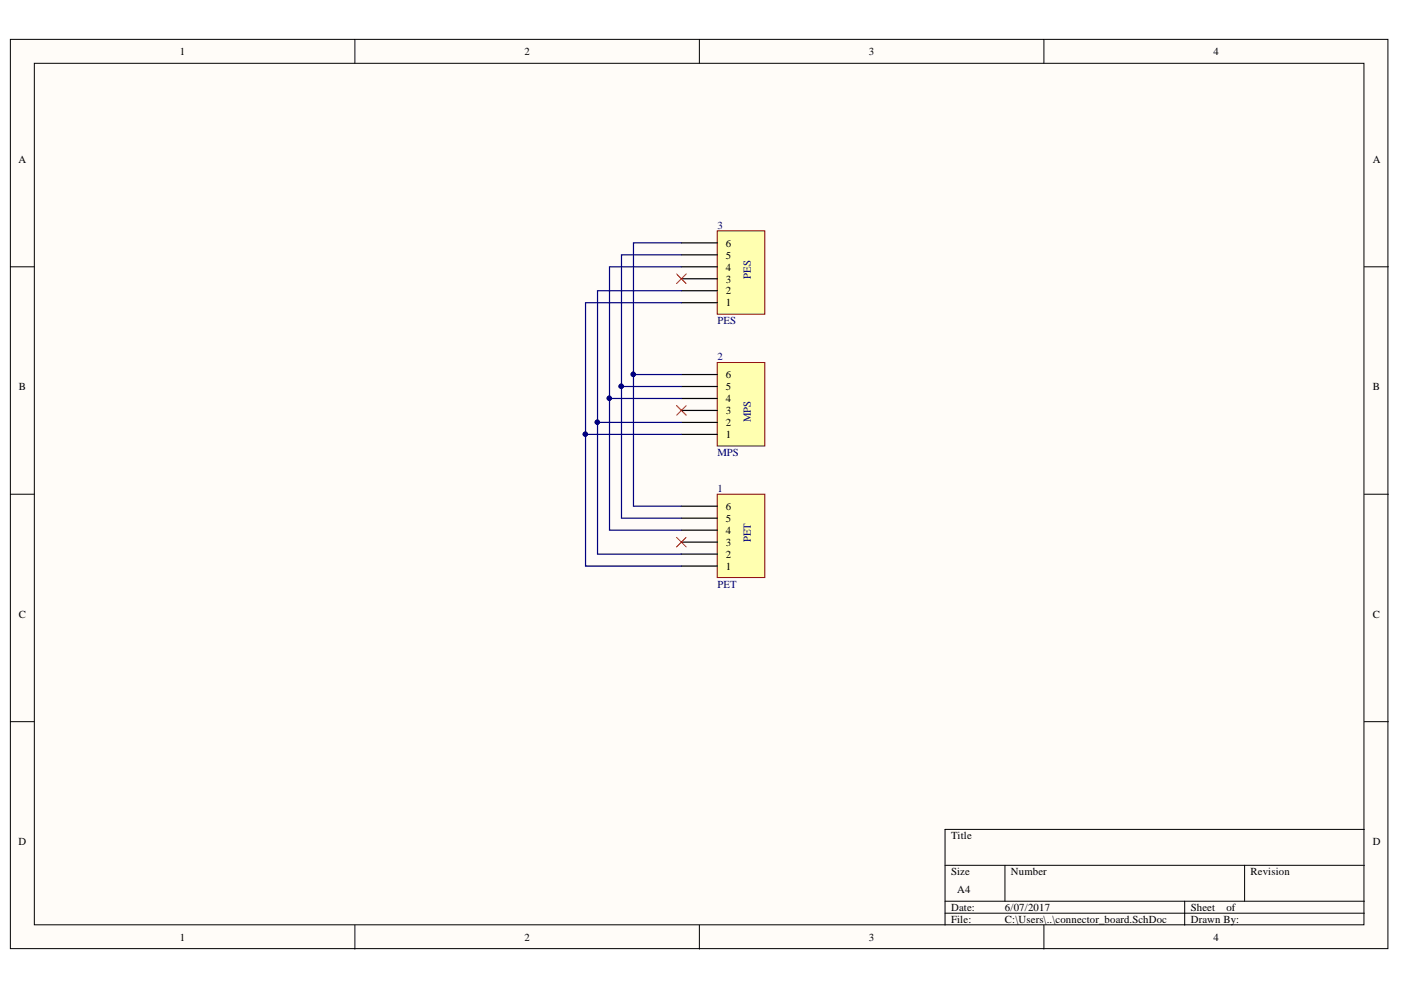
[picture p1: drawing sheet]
<svg xmlns="http://www.w3.org/2000/svg" width="297mm" height="210mm" viewBox="0 0 297 210" stroke-linecap="round" stroke-linejoin="round" font-family="sans-serif">
<g fill="#fffcf8" stroke="#000" stroke-width=".21">
<path d="M2.2 8.3h292.1v192.8h-292.1z"/>
<path d="M7.3 13.4h281.9v182.7h-281.9z"/>
</g>
<g fill="none" stroke="#000" stroke-width=".21">
<path d="M75.2 8.3v5.1M148.3 8.3v5.1M221.3 8.3v5.1M2.2 56.6h5.1M289.3 56.6h5.1M2.2 104.8h5.1M289.3 104.8h5.1M2.2 153h5.1M289.3 153h5.1M289.3 175.9h-88.9v20.3M75.2 196.2v5M148.3 196.2v5"/>
<path d="M200.4 183.5h88.9M200.4 191.1h88.9M200.4 193.6h88.9M213.1 183.5v7.6M221.3 196.2v5M251.2 191.1v5.1M263.9 183.5v7.6"/>
</g>
<path d="M152.1 49h10.1v17.6h-10.1z" fill="#ffffb0" stroke="#800000" stroke-width=".21"/>
<path d="M144.5 59.1h7.6M144.5 56.6h7.6M144.5 54h7.6M144.5 51.5h7.6M144.5 64.2h7.6M144.5 61.6h7.6" fill="none" stroke="#000" stroke-width=".25"/>
<path d="M152.1 76.9h10.1v17.7h-10.1z" fill="#ffffb0" stroke="#800000" stroke-width=".21"/>
<path d="M144.5 79.4h7.6M144.5 92.1h7.6M144.5 89.6h7.6M144.5 87h7.6M144.5 84.5h7.6M144.5 81.9h7.6" fill="none" stroke="#000" stroke-width=".25"/>
<path d="M152.1 104.8h10.1v17.7h-10.1z" fill="#ffffb0" stroke="#800000" stroke-width=".21"/>
<path d="M144.5 117.5h7.6M144.5 114.9h7.6M144.5 112.4h7.6M144.5 109.9h7.6M144.5 107.3h7.6M144.5 120h7.6" fill="none" stroke="#000" stroke-width=".25"/>
<path d="M144.5 56.6h-15.3v55.8h15.3M144.5 54h-12.7v27.9M144.5 51.5h-10.2v27.9M144.5 64.2h-20.4v55.8h20.4M144.5 61.6h-17.8v28M144.5 79.4h-10.2v27.9h10.2M124.1 92.1h20.4M129.2 84.5h15.3M144.5 89.6h-17.8v27.9h17.8M144.5 81.9h-12.7v28h12.7" fill="none" stroke="#000080" stroke-width=".25"/>
<g fill="#000080" stroke="#000080" stroke-width=".21">
<circle cx="124.1" cy="92" r=".46"/>
<circle cx="126.6" cy="89.5" r=".46"/>
<circle cx="129.2" cy="84.4" r=".46"/>
<circle cx="131.7" cy="81.9" r=".46"/>
<circle cx="134.3" cy="79.4" r=".46"/>
</g>
<path d="M143.5 58.1l2 2M145.5 58.1l-2 2M143.5 86l2 2M145.5 86l-2 2M143.5 113.9l2 2.1M145.5 113.9l-2 2.1" fill="none" stroke="#f00" stroke-width=".21"/>
<g font-size="2.3">
<text x="38.1" y="11.7">1</text>
<text x="111.2" y="11.7">2</text>
<text x="184.2" y="11.7">3</text>
<text x="257.3" y="11.7">4</text>
<text x="3.9" y="34.5">A</text>
<text x="291" y="34.5">A</text>
<text x="153.9" y="52.3">6</text>
<text x="153.9" y="59.9">3</text>
<text x="153.9" y="57.4">4</text>
<text x="153.9" y="54.8">5</text>
<text x="153.9" y="65">1</text>
<text x="153.9" y="62.4">2</text>
<text x="4" y="82.7">B</text>
<text x="153.9" y="82.7">5</text>
<text x="153.9" y="80.2">6</text>
<text x="291" y="82.7">B</text>
<text x="153.9" y="87.8">3</text>
<text x="153.9" y="85.2">4</text>
<text x="153.9" y="92.8">1</text>
<text x="153.9" y="90.3">2</text>
<text x="153.9" y="113.2">4</text>
<text x="153.9" y="110.7">5</text>
<text x="153.9" y="108.1">6</text>
<text x="153.9" y="118.3">2</text>
<text x="153.9" y="115.7">3</text>
<text x="153.9" y="120.8">1</text>
<text x="4" y="130.9">C</text>
<text x="291" y="130.9">C</text>
<text x="3.9" y="179.2">D</text>
<text x="201.7" y="177.9">Title</text>
<text x="291" y="179.2">D</text>
<text x="201.7" y="185.5">Size</text>
<text x="214.3" y="185.5">Number</text>
<text x="265.2" y="185.5">Revision</text>
<text x="202.9" y="189.3">A4</text>
<text x="201.7" y="193.1">Date:</text>
<text x="201.7" y="195.7">File:</text>
<text x="213.1" y="193.1">6/07/2017</text>
<text x="213.1" y="195.7">C:\Users\..\connector_board.SchDoc</text>
<text x="252.5" y="193.1">Sheet</text>
<text x="252.5" y="195.7">Drawn By:</text>
<text x="260" y="193.1">of</text>
<text x="38.1" y="199.5">1</text>
<text x="111.2" y="199.5">2</text>
<text x="184.2" y="199.5">3</text>
<text x="257.3" y="199.5">4</text>
</g>
<g font-size="2.3" fill="#000080">
<text x="152.1" y="48.5">3</text>
<text x="159.2" y="59.1" transform="rotate(-90 159.2 59.1)">PES</text>
<text x="152.1" y="68.8">PES</text>
<text x="152.1" y="76.4">2</text>
<text x="159.2" y="89.6" transform="rotate(-90 159.2 89.6)">MPS</text>
<text x="152.1" y="96.6">MPS</text>
<text x="152.1" y="104.3">1</text>
<text x="159.2" y="115" transform="rotate(-90 159.2 115)">PET</text>
<text x="152.1" y="124.6">PET</text>
</g>
</svg>
